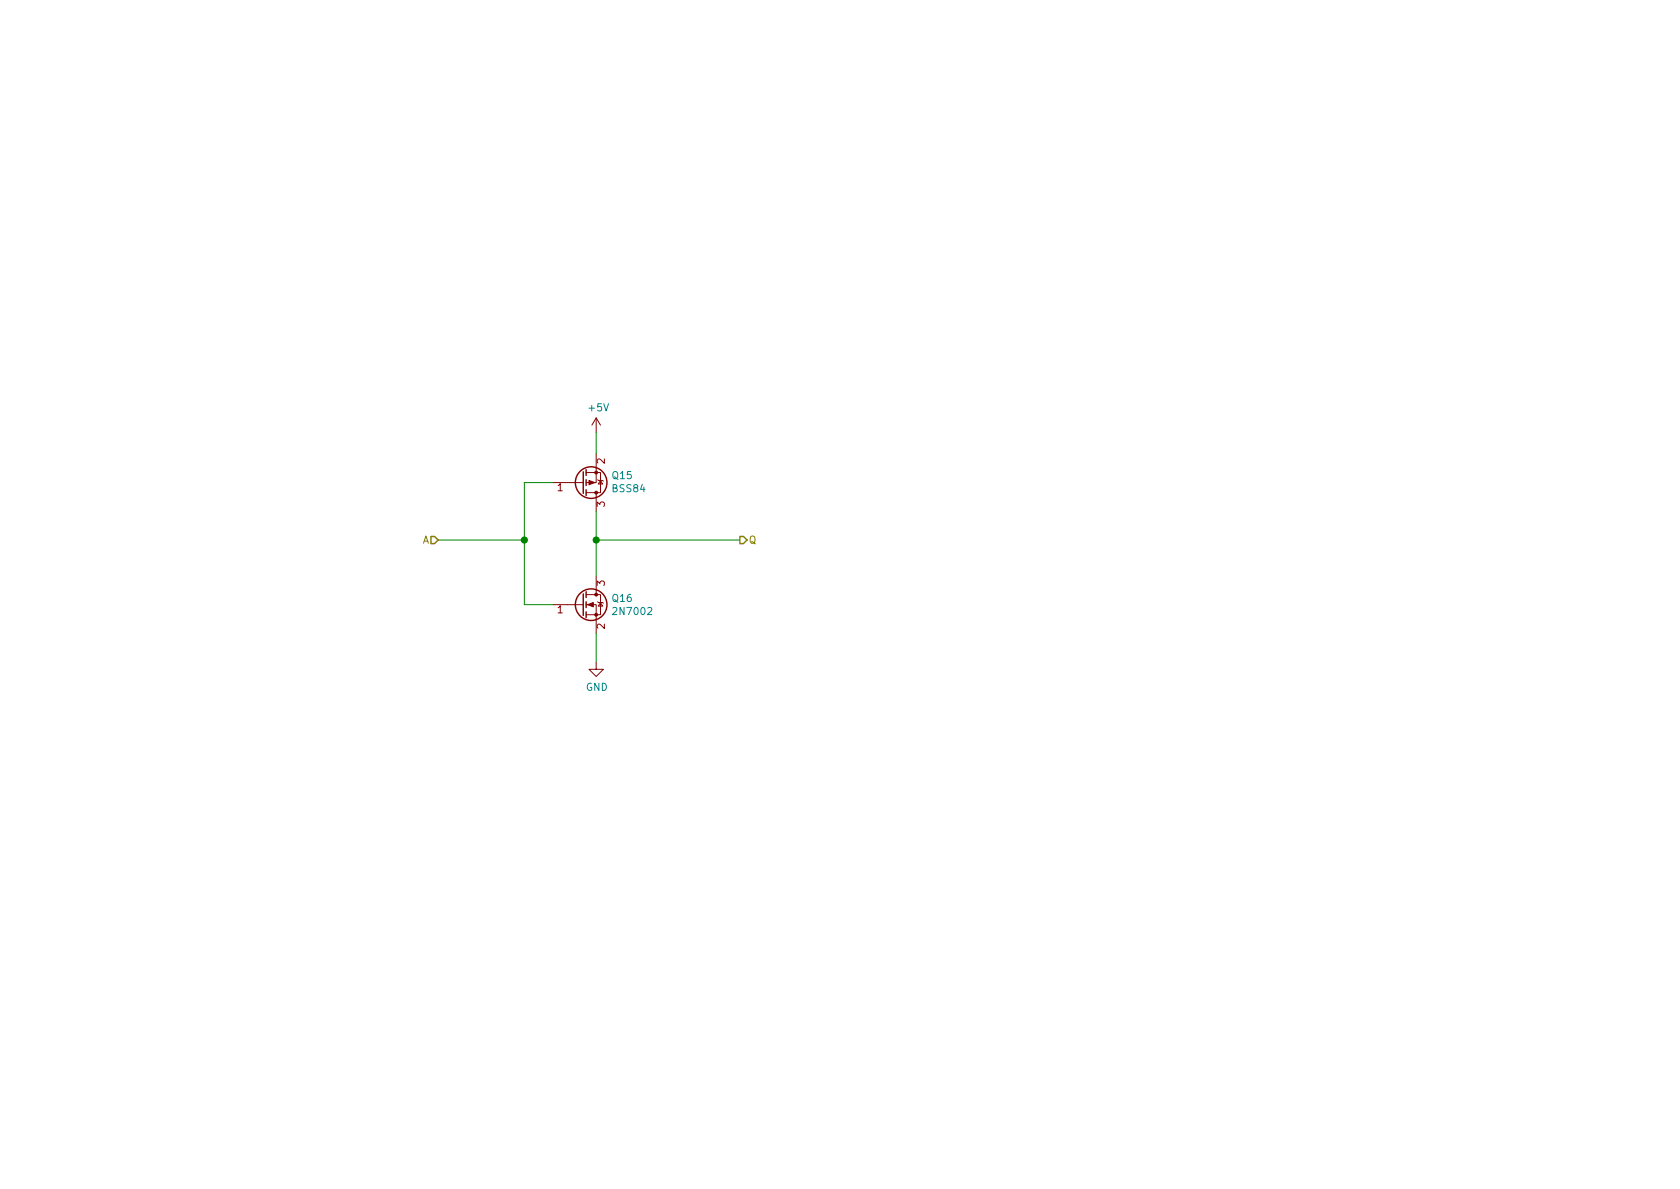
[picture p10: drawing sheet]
<svg xmlns="http://www.w3.org/2000/svg" width="297mm" height="210mm" viewBox="0 0 297 210" stroke-linecap="round" stroke-linejoin="round" font-family="sans-serif">
<g fill="none" stroke="#840000" stroke-width=".25">
<path d="M103.1 83.4v3.8M103.6 83.1v1M103.6 84.8v1M103.6 86.6v1M103.1 105v3.8M103.6 104.6v1.1M103.6 106.4v1M103.6 108.2v1"/>
<circle cx="104.5" cy="85.3" r="2.79"/>
<circle cx="104.5" cy="106.9" r="2.79"/>
</g>
<g fill="#840000" stroke="#840000" stroke-width=".18">
<path d="M103.9 106.9l1-.4v.8z"/>
<path d="M104.1 85l1.1 .3-1.1 .4z"/>
<circle cx="105.4" cy="108.7" r=".25"/>
<circle cx="105.4" cy="105.2" r=".25"/>
<circle cx="105.4" cy="83.6" r=".25"/>
<circle cx="105.4" cy="87.1" r=".25"/>
</g>
<g fill="none" stroke="#840000" stroke-width=".18">
<path d="M105.4 73.9v2.5M105.4 73.9l-.8 1.3M105.4 73.9l.8 1.3M97.8 85.3h5.3M103.6 83.6h2.6v3.5h-2.6M105.4 80.3v5h-1.8M105.4 87.1v3.3M105.7 84.8l.1 .2h.8l.1 .1M106.2 85l.4 .6h-.8zM97.8 106.9h5.3M103.6 106.9h1.8v5.1M103.6 105.2h2.6v3.5h-2.6"/>
<path d="M105.4 117.1v1.3h1.3l-1.3 1.2-1.3-1.2h1.3M105.4 101.8v3.4M105.7 106.4l.1 .1h.8l.1 .2M106.2 106.5l.4 .7h-.8z"/>
</g>
<path d="M105.4 76.4v3.9M77.5 95.5h15.2M97.8 85.3h-5.1v21.6h5.1M105.4 90.4v11.4M105.4 95.5h25.4M105.4 112v5.1" fill="none" stroke="#008400" stroke-width=".18"/>
<path d="M76.2 94.9h.6l.7 .6-.7 .6h-.6zM130.8 94.9h.6l.7 .6-.7 .6h-.6z" fill="none" stroke="#848400" stroke-width=".25"/>
<g fill="#008400" stroke="#008400" stroke-width=".25">
<circle cx="92.7" cy="95.5" r=".51"/>
<circle cx="105.4" cy="95.5" r=".51"/>
</g>
<g font-size="1.8" fill="#008484">
<text x="104.2" y="72.7">+5V</text>
<text x="108.3" y="84.7">Q15</text>
<text x="108.4" y="87">BSS84</text>
<text x="108.3" y="106.4">Q16</text>
<text x="108.7" y="108.8">2N7002</text>
<text x="103.6" y="122.2">GND</text>
</g>
<g font-size="1.8" fill="#840000">
<text x="106.9" y="82" transform="rotate(-90 106.9 82)">2</text>
<text x="98.6" y="86.9">1</text>
<text x="106.9" y="89.6" transform="rotate(-90 106.9 89.6)">3</text>
<text x="106.9" y="103.6" transform="rotate(-90 106.9 103.6)">3</text>
<text x="98.6" y="108.5">1</text>
<text x="106.9" y="111.2" transform="rotate(-90 106.9 111.2)">2</text>
</g>
<g font-size="1.8" fill="#848400">
<text x="74.7" y="96.1">A</text>
<text x="132.3" y="96.1">Q</text>
</g>
</svg>
